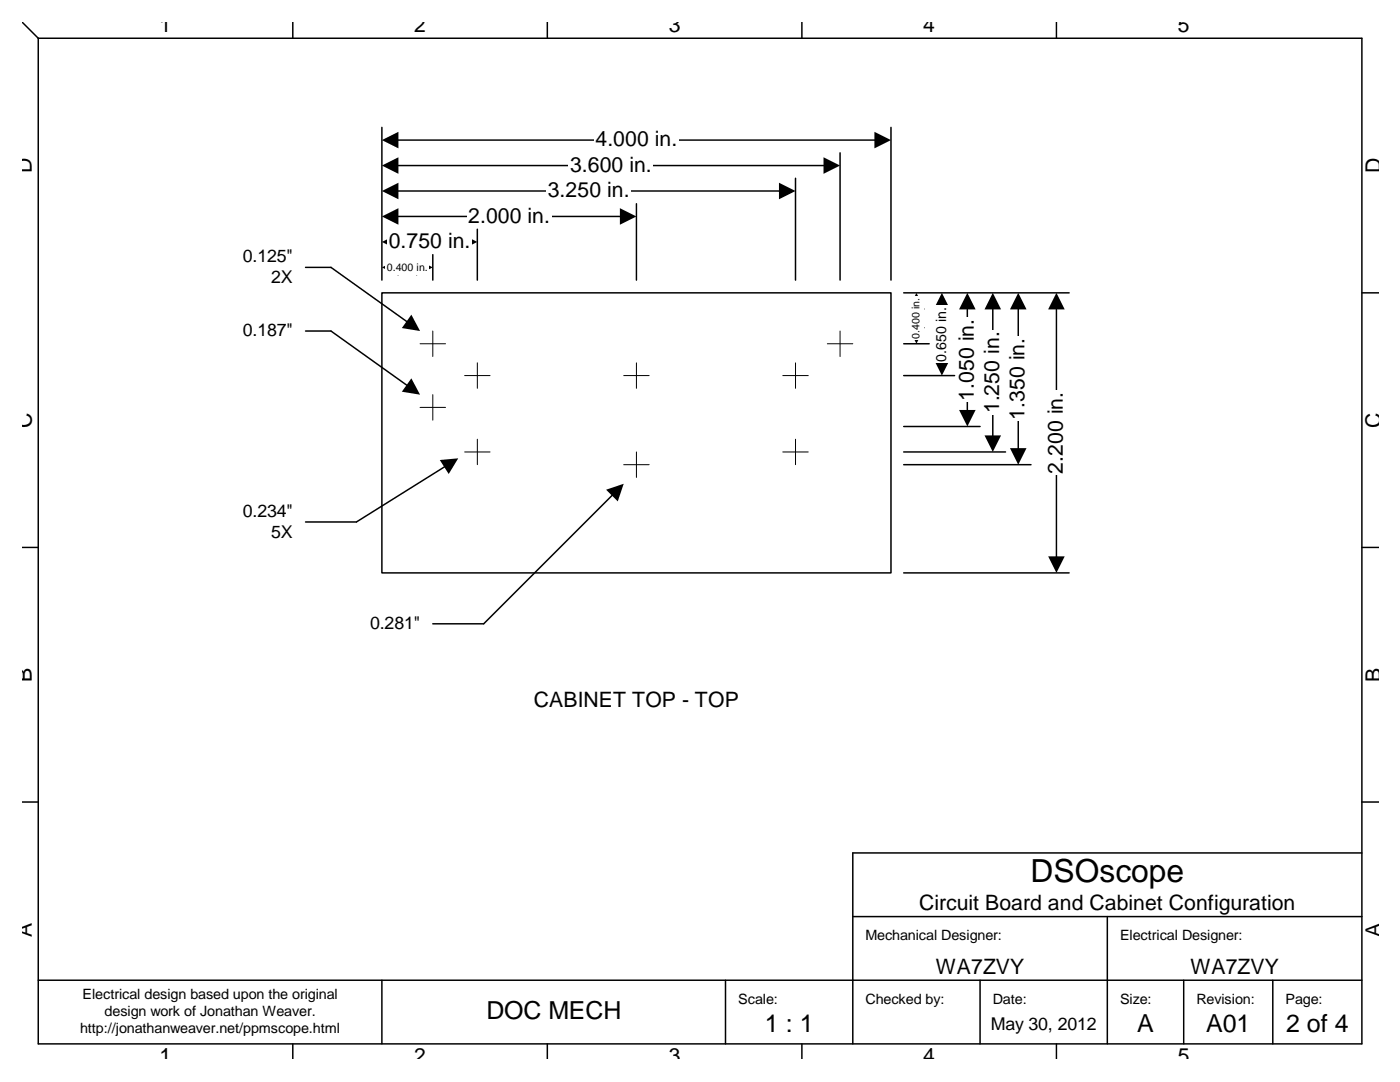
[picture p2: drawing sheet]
<svg xmlns="http://www.w3.org/2000/svg" width="279mm" height="216mm" viewBox="0 0 279 216" stroke-linecap="round" stroke-linejoin="round" font-family="sans-serif">
<path d="M76.2 25.4v30.5M177.8 25.4v30.5M76.2 58.4h101.6v55.9h-101.6zM180.4 58.4h33M210.8 61.3v50.1M180.4 114.3h33" fill="none" stroke="#000" stroke-width=".3"/>
<path d="M209.2 111l1.6 3.3 1.7-3.3zM210.8 58.4l1.7 3.3h-3.3z" fill-rule="evenodd" fill="#000"/>
<path d="M208 77.9h5.6v16.9h-5.6z" fill-rule="evenodd" fill="#fff"/>
<path d="M79.1 28h95.8" fill="none" stroke="#000" stroke-width=".3"/>
<path d="M76.2 28l3.3 1.6v-3.3zM174.5 26.3l3.3 1.7-3.3 1.6z" fill-rule="evenodd" fill="#000"/>
<path d="M118.6 25.2h16.8v5.5h-16.8z" fill-rule="evenodd" fill="#fff"/>
<g fill="none" stroke="#000" stroke-width=".3">
<path d="M4.5 4.5l3.1 3.1M7.6 7.6h264.2v200.7h-264.2zM58.4 4.5v3.1M109.2 4.5v3.1M160 4.5v3.1M210.8 4.5v3.1M79.1 48.3h13.3M271.8 58.4h3.4M4.5 109.2h3.1M271.8 109.2h3.4M4.5 160h3.1M271.8 170.2h-101.6v38.1"/>
<path d="M271.8 160h3.4M7.6 195.6h264.2M76.2 195.6v12.7M144.8 195.6v12.7M170.2 182.9h101.6M195.6 195.6v12.7M221 182.9v25.4M236.2 195.6v12.7M254 195.6v12.7M58.4 208.3v3M109.2 208.3v3M160 208.3v3"/>
<path d="M210.8 208.3v3"/>
</g>
<path d="M92.7 74.9h5.1M95.3 72.4v5.1M124.5 74.9h5.1M127 72.4v5.1M156.2 74.9h5.1M158.8 72.4v5.1M92.7 90.2h5.1M95.3 87.6v5.1M124.5 92.7h5.1M127 90.2v5.1M156.2 90.2h5.1M158.8 87.6v5.1" fill="none" stroke="#000" stroke-width=".2"/>
<path d="M76.2 48.3l3.3 1.6v-3.3zM92 46.6l3.3 1.7-3.3 1.6z" fill-rule="evenodd" fill="#000"/>
<path d="M77.3 45.5h16.9v5.6h-16.9z" fill-rule="evenodd" fill="#fff"/>
<path d="M79.1 38.1h76.8" fill="none" stroke="#000" stroke-width=".3"/>
<path d="M76.2 38.1l3.3 1.7v-3.3zM155.5 36.5l3.3 1.6-3.3 1.7z" fill-rule="evenodd" fill="#000"/>
<path d="M109.1 35.3h16.8v5.6h-16.8z" fill-rule="evenodd" fill="#fff"/>
<path d="M79.1 43.2h45" fill="none" stroke="#000" stroke-width=".3"/>
<path d="M76.2 43.2l3.3 1.6v-3.3zM123.7 41.5l3.3 1.7-3.3 1.6z" fill-rule="evenodd" fill="#000"/>
<path d="M93.2 40.4h16.8v5.6h-16.8z" fill-rule="evenodd" fill="#fff"/>
<path d="M158.8 35.6v20.3M95.3 45.7v10.2M127 40.7v15.2M188 61.3v10.8" fill="none" stroke="#000" stroke-width=".3"/>
<path d="M83.8 68.6h5.1M86.4 66.1v5M86.4 78.8v5M165.1 68.6h5.1M167.7 66.1v5M83.8 81.3h5.1" fill="none" stroke="#000" stroke-width=".2"/>
<path d="M186.3 71.6l1.7 3.3 1.6-3.3zM188 58.4l1.6 3.3h-3.3z" fill-rule="evenodd" fill="#000"/>
<path d="M186 61h3.9v11.4h-3.9z" fill-rule="evenodd" fill="#fff"/>
<path d="M203.2 61.3v28.5" fill="none" stroke="#000" stroke-width=".3"/>
<path d="M201.6 89.4l1.6 3.3 1.7-3.3zM203.2 58.4l1.7 3.3h-3.3z" fill-rule="evenodd" fill="#000"/>
<path d="M200.4 67.2h5.6v16.8h-5.6z" fill-rule="evenodd" fill="#fff"/>
<path d="M198.1 61.3v26" fill="none" stroke="#000" stroke-width=".3"/>
<path d="M196.5 86.9l1.6 3.3 1.7-3.3zM198.1 58.4l1.7 3.3h-3.3z" fill-rule="evenodd" fill="#000"/>
<path d="M195.3 65.9h5.6v16.8h-5.6z" fill-rule="evenodd" fill="#fff"/>
<path d="M182.9 61.3v4.4" fill="none" stroke="#000" stroke-width=".3"/>
<path d="M181.2 65.3l1.7 3.3 1.6-3.3zM182.9 58.4l1.6 3.3h-3.3z" fill-rule="evenodd" fill="#000"/>
<path d="M181.4 59.2h3v8.7h-3z" fill-rule="evenodd" fill="#fff"/>
<path d="M79.1 53.4h4.4" fill="none" stroke="#000" stroke-width=".3"/>
<path d="M76.2 53.4l3.3 1.6v-3.3zM83.1 51.7l3.3 1.7-3.3 1.6z" fill-rule="evenodd" fill="#000"/>
<path d="M76.9 51.8h8.8v3.1h-8.8z" fill-rule="evenodd" fill="#fff"/>
<path d="M79.1 33h85.7" fill="none" stroke="#000" stroke-width=".3"/>
<path d="M76.2 33l3.3 1.7v-3.3zM164.4 31.4l3.3 1.6-3.3 1.7z" fill-rule="evenodd" fill="#000"/>
<path d="M113.5 30.2h16.9v5.6h-16.9z" fill-rule="evenodd" fill="#fff"/>
<path d="M167.7 30.5v25.4M86.4 50.8v5.1M193.1 61.3v20.9" fill="none" stroke="#000" stroke-width=".3"/>
<path d="M191.4 81.8l1.7 3.3 1.6-3.3zM193.1 58.4l1.6 3.3h-3.3z" fill-rule="evenodd" fill="#000"/>
<path d="M190.3 63.3h5.5v16.9h-5.5z" fill-rule="evenodd" fill="#fff"/>
<path d="M61 53.4h5.1l15.4 11M61 66.1h5.1l15.4 11M180.4 68.6h5M180.4 74.9h10.1M89 93l-17.9 11.2h-10.1M122.4 98.6l-25.9 25.9h-10.1M180.4 92.7h25.4M180.4 85.1h15.2M180.4 90.2h20.3" fill="none" stroke="#000" stroke-width=".3"/>
<path d="M82.1 62.8l1.7 3.3-3.6-.6zM82.1 75.5l1.7 3.3-3.6-.6zM87.8 91.8l3.7-.3-2 3.1zM121 97.7l3.5-1.2-1.2 3.5z" fill="#000"/>
<text font-size="6.3" x="205.7" y="175.9">DSOscope</text>
<g font-size="5">
<text x="97.1" y="203.4">DOC MECH</text>
<text x="152.7" y="206">1 : 1</text>
<text x="227" y="206">A</text>
<text x="240.7" y="206">A01</text>
<text x="256.7" y="206">2 of 4</text>
</g>
<g font-size="4.2">
<text x="31.8" y="6.4">1</text>
<text x="82.6" y="6.4">2</text>
<text x="133.4" y="6.4">3</text>
<text x="184.2" y="6.4">4</text>
<text x="235" y="6.4">5</text>
<text x="118.8" y="29.2">4.000 in.</text>
<text x="6.4" y="34.6" transform="rotate(-90 6.4 34.6)">D</text>
<text x="113.8" y="34.3">3.600 in.</text>
<text x="275.6" y="34.6" transform="rotate(-90 275.6 34.6)">D</text>
<text x="109.3" y="39.4">3.250 in.</text>
<text x="93.4" y="44.5">2.000 in.</text>
<text x="77.6" y="49.5">0.750 in.</text>
<text x="194.3" y="79.9" transform="rotate(-90 194.3 79.9)">1.050 in.</text>
<text x="199.4" y="82.5" transform="rotate(-90 199.4 82.5)">1.250 in.</text>
<text x="204.5" y="83.7" transform="rotate(-90 204.5 83.7)">1.350 in.</text>
<text x="6.4" y="85.4" transform="rotate(-90 6.4 85.4)">C</text>
<text x="275.6" y="85.4" transform="rotate(-90 275.6 85.4)">C</text>
<text x="212.1" y="94.5" transform="rotate(-90 212.1 94.5)">2.200 in.</text>
<text x="6.4" y="136.1" transform="rotate(-90 6.4 136.1)">B</text>
<text x="275.6" y="136.1" transform="rotate(-90 275.6 136.1)">B</text>
<text x="106.6" y="141">CABINET TOP - TOP</text>
<text x="183.4" y="181.6">Circuit Board and Cabinet Configuration</text>
<text x="6.4" y="186.9" transform="rotate(-90 6.4 186.9)">A</text>
<text x="275.6" y="186.9" transform="rotate(-90 275.6 186.9)">A</text>
<text x="186.8" y="194.3">WA7ZVY</text>
<text x="237.6" y="194.3">WA7ZVY</text>
<text x="31.8" y="212.1">1</text>
<text x="82.6" y="212.1">2</text>
<text x="133.4" y="212.1">3</text>
<text x="184.2" y="212.1">4</text>
<text x="235" y="212.1">5</text>
</g>
<g font-size="3.5">
<text x="48.4" y="52.3">0.125&quot;</text>
<text x="54.1" y="56.5">2X</text>
<text x="48.4" y="67.1">0.187&quot;</text>
<text x="48.4" y="103.1">0.234&quot;</text>
<text x="54.1" y="107.3">5X</text>
<text x="73.8" y="125.5">0.281&quot;</text>
<text x="197.8" y="205.5">May 30, 2012</text>
</g>
<g font-size="2.8">
<text x="188.8" y="72.1" transform="rotate(-90 188.8 72.1)">0.650 in.</text>
<text x="172.7" y="187.6">Mechanical Designer:</text>
<text x="223.5" y="187.6">Electrical Designer:</text>
<text x="16.5" y="199.4">Electrical design based upon the original</text>
<text x="20.9" y="202.8">design work of Jonathan Weaver.</text>
<text x="147.3" y="200.3">Scale:</text>
<text x="172.7" y="200.3">Checked by:</text>
<text x="198.1" y="200.3">Date:</text>
<text x="223.5" y="200.3">Size:</text>
<text x="238.8" y="200.3">Revision:</text>
<text x="256.6" y="200.3">Page:</text>
<text x="16" y="206.2">http://jonathanweaver.net/ppmscope.html</text>
</g>
<g font-size="2.1">
<text x="77.2" y="54">0.400 in.</text>
<text x="183.5" y="67.6" transform="rotate(-90 183.5 67.6)">0.400 in.</text>
</g>
</svg>
